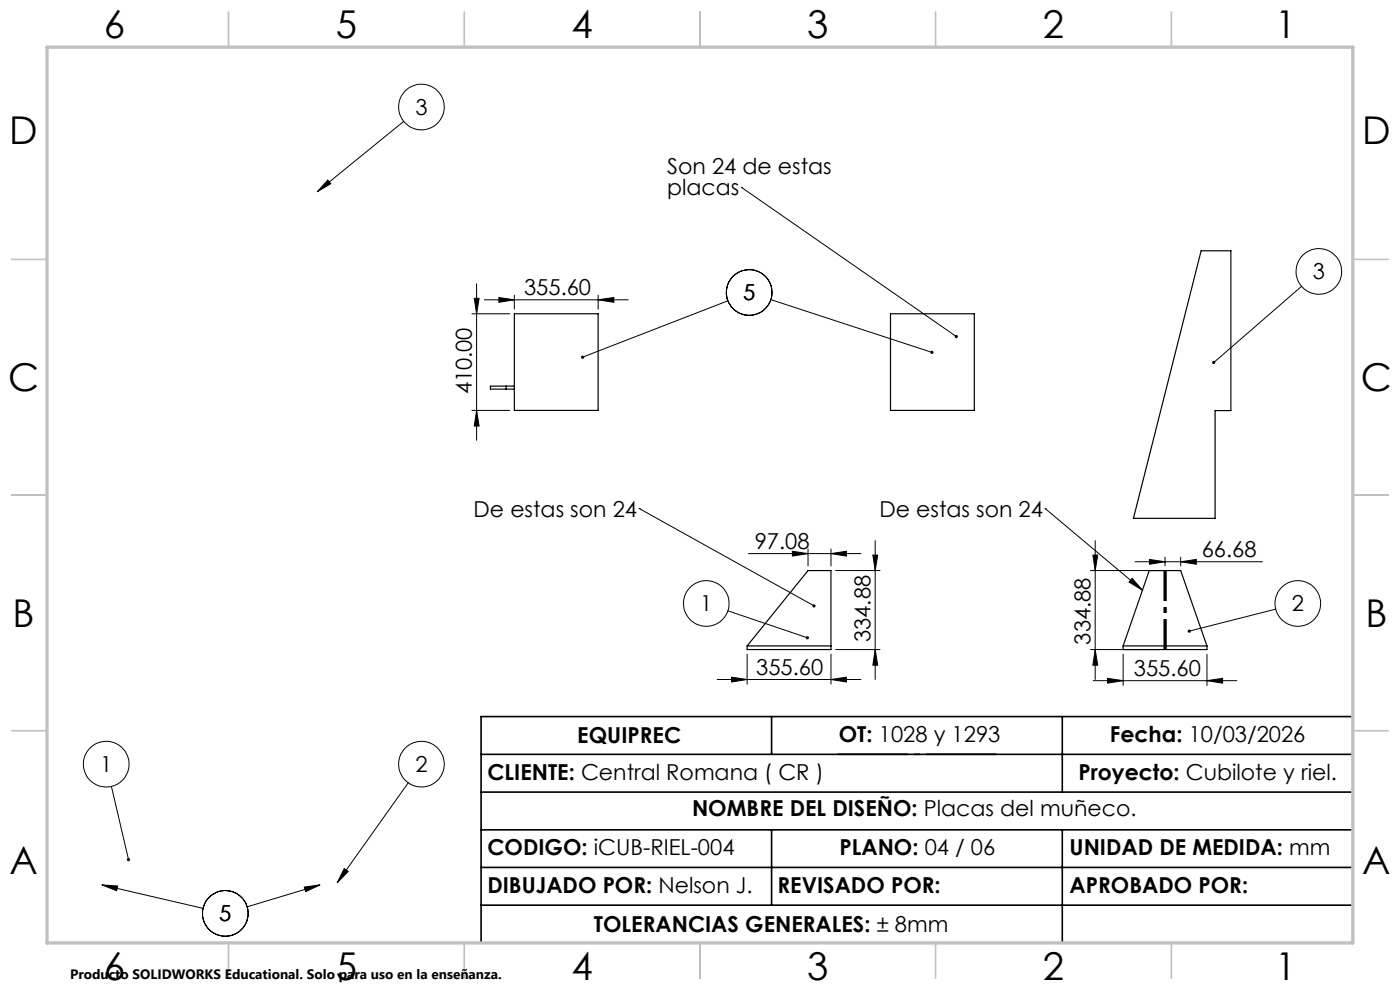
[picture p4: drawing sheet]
<svg xmlns="http://www.w3.org/2000/svg" width="297mm" height="210mm" viewBox="0 0 297 210" stroke-linecap="round" stroke-linejoin="round" font-family="sans-serif">
<path d="M254.8 53.2h6.3v33.9h-3.3v22.9h-17.3zM109.1 66.6h17.8v20.5h-17.8zM188.9 66.6h17.8v20.5h-17.8zM107.4 81.9v.6M109.1 81.9h-5.1v.6h5.1M158.5 137h17.8M171.4 121h4.9v16.8h-17.8v-.8zM238.3 137l5.5-16h6.7l5.5 16M238.3 137v.8h17.7v-.8M238.3 137h17.7" fill="none" stroke="#000" stroke-width=".25"/>
<g fill="none" stroke="#000" stroke-width=".21">
<path d="M69.5 38.2l.7 .8-2.9 1.7zM85.7 25.7l-18.4 15M157.3 39.7h.1M157.3 39.7l45.6 31.7M100.1 66.6h8M100.6 63.3h1l-.5 3.3zM101.1 60.2v33.2M102.8 63.6h30.4M105.8 63.1l3.3 .5-3.3 .5zM109.1 62.6v3M126.9 63.6l3.3-.5v1zM126.9 62.6v3"/>
<path d="M154.4 63.8l-30.8 12M163.5 63.6l34.2 11.1M276.1 60.7l-18.6 16.2M100.1 87.1h8M101.1 87.1l.5 3.3h-1zM135.6 107.9h.1M135.6 107.9l37.1 20.6M158.8 117.4h23.8M168.1 116.9l3.3 .5-3.3 .6zM171.4 116.4v3.6M176.3 117.4l3.3-.5v1.1zM176.3 116.4v3.6"/>
<path d="M185.2 117.7h1l-.5 3.3zM185.7 114.7v29.4M221.7 107.9h.1M221.7 107.9l20.7 17.3M231.8 117.7h1.1l-.6 3.3zM232.3 114.7v29.4M240.8 119.2h27M243.8 118.7l3.4 .5-3.4 .5zM247.2 118.2v1.8M250.5 119.2l3.3-.5v1zM250.5 118.2v1.8M154.4 129.6l16.9 5.7"/>
<path d="M158.5 138.8v6.3M176.3 138.8v6.3M177.3 137.8h9.4M177.3 121h9.4M185.7 137.8l.5 3.3h-1zM231.4 137.8h14.8M231.4 121h14.8M232.3 137.8l.6 3.3h-1.1zM238.3 138.8v6.6M240.2 122.7l2.2 2.5-2.9-1.7zM256 138.8v6.6M270.6 129.2l-18.3 4.7"/>
<path d="M152.2 144.1h30.4M155.2 143.6l3.3 .5-3.3 .6zM176.3 144.1l3.3-.5v1.1zM231.9 144.4h30.5M234.9 143.9l3.4 .5-3.4 .5zM256 144.4l3.4-.5v1zM23.6 166.8l3.7 15.5M86.6 166l-15.1 21.2M21.6 187.7l3.4 .3-.3 .9zM21.6 187.7l21.5 5M64.6 188.2l3.3-.5-3.1 1.5zM67.9 187.7l-15.5 4.7"/>
<path d="M73 184.2l.9 .6-2.4 2.4z"/>
<circle cx="89.4" cy="22.7" r="4.8"/>
<circle cx="279.8" cy="57.6" r="4.8"/>
<circle cx="158.9" cy="62" r="4.8"/>
<circle cx="149.8" cy="128" r="4.8"/>
<circle cx="275.3" cy="128" r="4.8"/>
<circle cx="22.5" cy="162.1" r="4.8"/>
<circle cx="89.4" cy="162.1" r="4.8"/>
<circle cx="47.8" cy="193.8" r="4.8"/>
</g>
<path d="M177.7 160h33.7" fill="none" stroke="#000" stroke-width=".35" stroke-dasharray="15.2 1.3 1.3 1.3" stroke-dashoffset=".3" stroke-linecap="butt"/>
<path d="M247.2 137.8v-16.8" fill="none" stroke="#000" stroke-width=".7" stroke-dasharray="15.2 1.3 1.3 1.3" stroke-dashoffset="8.8" stroke-linecap="butt"/>
<path d="M163.7 152v8M225.4 152v16M287 152h-184.9v48M102.1 160h184.9M102.1 168h184.9M102.1 176h184.9M163.7 176v16M225.4 176v24M102.1 184h184.9M102.1 192h184.9" fill="none" stroke="#000" stroke-width=".35"/>
<g fill="none" stroke="#c0c0c0" stroke-width=".35">
<path d="M48.5 2.5v7.5M98.5 2.5v7.5M148.5 2.5v7.5M198.5 2.5v7.5M248.5 2.5v7.5M2.5 55h7.5M287 55h7.5M2.5 105h7.5M287 105h7.5M2.5 155h7.5M287 155h7.5M48.5 200v7.5"/>
<path d="M98.5 200v7.5M148.5 200v7.5M198.5 200v7.5M248.5 200v7.5"/>
</g>
<path d="M10 10h277v190h-277z" fill="none" stroke="#c0c0c0" stroke-width=".7"/>
<g fill="#000">
<path d="M69.5 38.2l.7 .8-2.9 1.7zM73 184.2l.9 .6-2.4 2.4zM27.1 182.1a.36 .36 0 0 0-.1 .4 .36 .36 0 0 0 .3 .2v-.4v.4a.35 .35 0 0 0 .3-.5 .35 .35 0 0 0-.5-.1zM21.6 187.7l3.4 .3-.3 .9zM64.6 188.2l3.3-.5-3.1 1.5zM171 135.1a.34 .34 0 0 0 .1 .5 .34 .34 0 0 0 .5-.2l-.3-.1 .3 .1a.33 .33 0 0 0-.1-.4 .33 .33 0 0 0-.5 .1zM252 133.7v.2h.3h-.3a.34 .34 0 0 0 .5 .3 .34 .34 0 0 0 0-.6 .34 .34 0 0 0-.5 .1zM257.3 76.6l-.2 .3 .1 .2 .3-.2-.3 .2a.34 .34 0 0 0 .5 .1 .34 .34 0 0 0 .1-.5 .34 .34 0 0 0-.5-.1zM172.5 128.3a.33 .33 0 0 0 0 .5 .33 .33 0 0 0 .5-.1l-.3-.2 .3 .1a.33 .33 0 0 0-.1-.4 .33 .33 0 0 0-.4 .1zM240.2 122.7l2.2 2.5-2.9-1.7zM123.4 75.5l-.1 .4 .3-.1-.3 .1a.35 .35 0 0 0 .4 .2 .35 .35 0 0 0 .2-.5 .35 .35 0 0 0-.5-.1zM197.5 74.5a.34 .34 0 0 0 0 .5 .34 .34 0 0 0 .5-.1l-.3-.2 .3 .1a.35 .35 0 0 0-.1-.4 .35 .35 0 0 0-.4 .1zM202.7 71.1l-.1 .1a.33 .33 0 0 0 .1 .5 .33 .33 0 0 0 .4-.1l-.2-.2 .2 .2 .1-.2a.33 .33 0 0 0-.2-.3 .33 .33 0 0 0-.3 0z"/>
<path d="M126.9 63.6l3.3-.5v1zM105.8 63.1l3.3 .5-3.3 .5z"/>
<path d="M101.1 87.1l.5 3.3h-1zM100.6 63.3h1l-.5 3.3z"/>
<path d="M176.3 117.4l3.3-.5v1.1zM168.1 116.9l3.3 .5-3.3 .6z"/>
<path d="M243.8 118.7l3.4 .5-3.4 .5zM250.5 119.2l3.3-.5v1z"/>
<path d="M185.7 137.8l.5 3.3h-1zM185.2 117.7h1l-.5 3.3z"/>
<path d="M232.3 137.8l.6 3.3h-1.1zM231.8 117.7h1.1l-.6 3.3z"/>
<path d="M176.3 144.1l3.3-.5v1.1zM155.2 143.6l3.3 .5-3.3 .6zM256 144.4l3.4-.5v1zM234.9 143.9l3.4 .5-3.4 .5z"/>
</g>
<g font-size="8.1">
<text x="22" y="8">6</text>
<text x="71.2" y="8">5</text>
<text x="121.2" y="8">4</text>
<text x="171.2" y="8">3</text>
<text x="221.2" y="8">2</text>
<text x="270.5" y="8">1</text>
<text x="2" y="30.5">D</text>
<text x="289" y="30.5">D</text>
<text x="1.7" y="83">C</text>
<text x="288.7" y="83">C</text>
<text x="2.7" y="133">B</text>
<text x="289.7" y="133">B</text>
<text x="2" y="185.5">A</text>
<text x="289" y="185.5">A</text>
<text x="22" y="208">6</text>
<text x="71.2" y="208">5</text>
<text x="121.2" y="208">4</text>
<text x="171.2" y="208">3</text>
<text x="221.2" y="208">2</text>
<text x="270.5" y="208">1</text>
</g>
<g font-size="4.7">
<text x="88.1" y="24.3">3</text>
<text x="141.5" y="36.9">Son 24 de estas</text>
<text x="141.5" y="41.5">placas</text>
<text x="278.5" y="59.2">3</text>
<text x="111.2" y="62.6">355.60</text>
<text x="157.7" y="63.7">5</text>
<text x="100.1" y="83.7" transform="rotate(-90 100.1 83.7)">410.00</text>
<text x="100.5" y="109.6">De estas son 24</text>
<text x="186.6" y="109.6">De estas son 24</text>
<text x="160.1" y="116.4">97.08</text>
<text x="254.9" y="118.1">66.68</text>
<text x="148.6" y="129.6">1</text>
<text x="274" y="129.6">2</text>
<text x="184.7" y="136.2" transform="rotate(-90 184.7 136.2)">334.88</text>
<text x="231.4" y="136.7" transform="rotate(-90 231.4 136.7)">334.88</text>
<text x="160.4" y="143.1">355.60</text>
<text x="240.6" y="143.4">355.60</text>
<text x="122.5" y="157.5">EQUIPREC</text>
<text x="178" y="157.4">OT: 1028 y 1293</text>
<text x="235.5" y="157.5">Fecha: 10/03/2026</text>
<text x="21.3" y="163.7">1</text>
<text x="88.1" y="163.7">2</text>
<text x="103.4" y="165.5">CLIENTE: Central Romana ( CR )</text>
<text x="228.8" y="165.5">Proyecto: Cubilote y riel.</text>
<text x="146.8" y="173.2">NOMBRE DEL DISEÑO: Placas del muñeco.</text>
<text x="103.4" y="181.3">CODIGO: iCUB-RIEL-004</text>
<text x="178.1" y="181.3">PLANO: 04 / 06</text>
<text x="226.9" y="181.3">UNIDAD DE MEDIDA: mm</text>
<text x="103.4" y="189.5">DIBUJADO POR: Nelson J.</text>
<text x="164.9" y="189.5">REVISADO POR:</text>
<text x="226.9" y="189.5">APROBADO POR:</text>
<text x="46.5" y="195.4">5</text>
<text x="126" y="197.7">TOLERANCIAS GENERALES: ± 8mm</text>
</g>
<text font-size="2.9" x="14.9" y="207.6">Producto SOLIDWORKS Educational. Solo para uso en la enseñanza.</text>
</svg>
